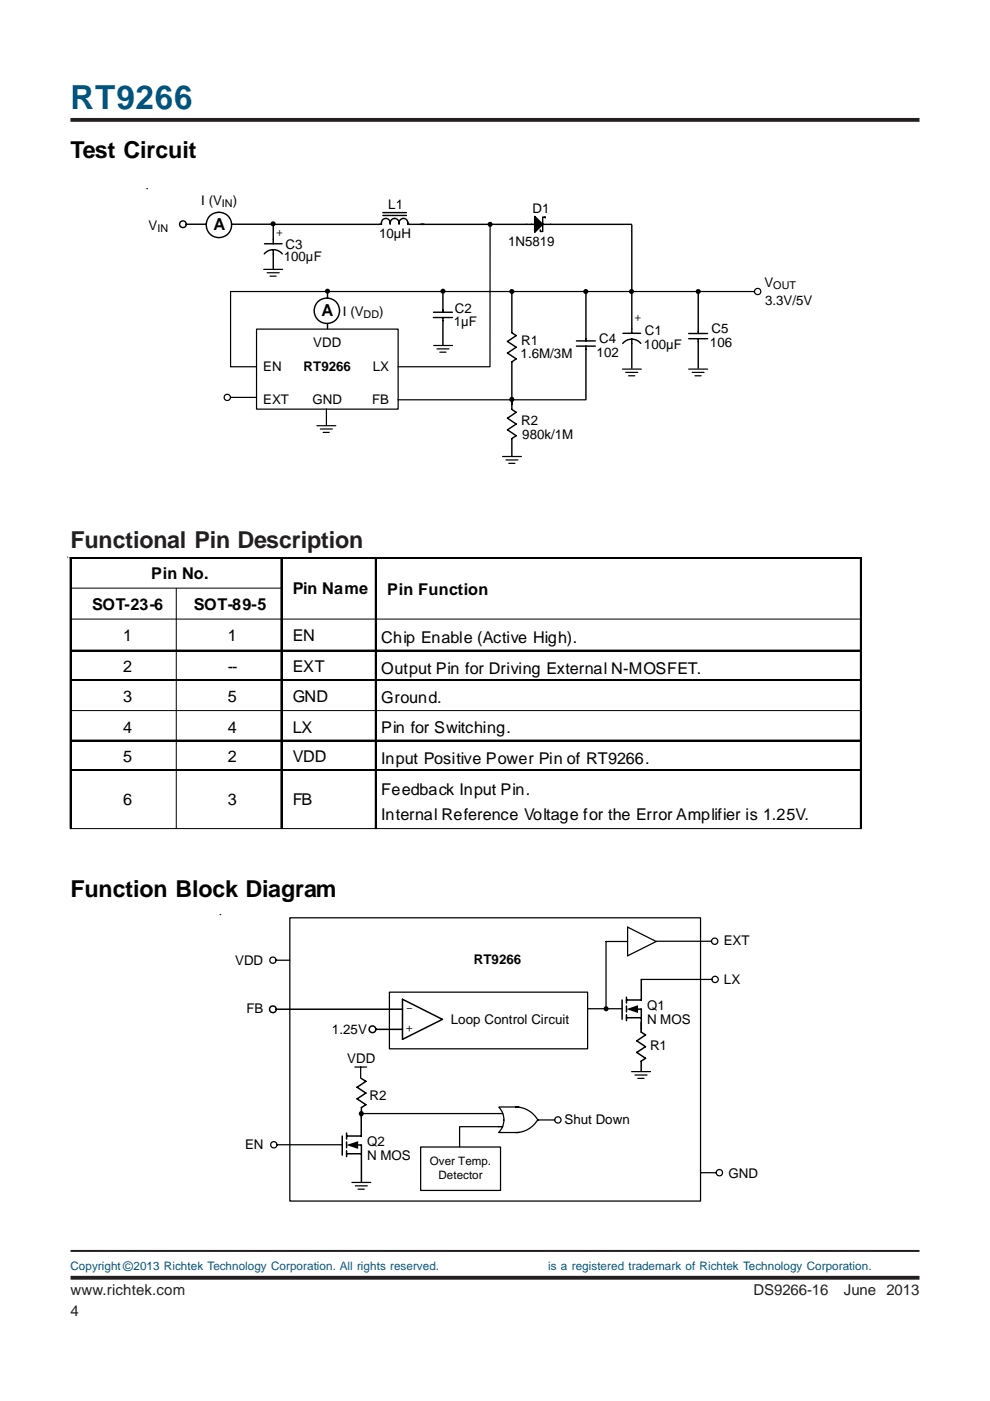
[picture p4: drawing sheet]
<svg xmlns="http://www.w3.org/2000/svg" width="210mm" height="297mm" viewBox="0 0 210 297" stroke-linecap="round" stroke-linejoin="round" font-family="sans-serif">
<path d="M14.9 25.4h180.1M15 270.9h180" fill="none" stroke="#231f20" stroke-width=".81" stroke-linecap="butt"/>
<path d="M15 265.2h180" fill="none" stroke="#231f20" stroke-width=".42"/>
<g fill="#000">
<path d="M14.9 118.1h.3v.3h-.3zM59.6 118.1h.3v.3h-.3zM79.6 118.1h.3v.3h-.3zM182.4 118.1h.3v.3h-.3zM14.9 137.8h.3v.3h-.3zM59.6 137.8h.3v.3h-.3zM79.6 137.8h.3v.3h-.3zM182.4 137.8h.3v.3h-.3zM14.9 144.1h.3v.3h-.3zM14.9 156.9h.3v.3h-.3zM59.6 144.1h.3v.3h-.3zM59.6 156.9h.3v.3h-.3z"/>
<path d="M79.6 144.1h.3v.3h-.3zM79.6 156.9h.3v.3h-.3zM182.4 144.1h.3v.3h-.3zM182.4 156.9h.3v.3h-.3zM14.9 163.2h.3v.3h-.3zM59.6 163.2h.3v.3h-.3zM79.6 163.2h.3v.3h-.3zM182.4 163.2h.3v.3h-.3z"/>
</g>
<g fill="none" stroke="#000" stroke-width=".21">
<path d="M14.2 118.1h.1M59.6 118.1v57.6M79.6 118.1v57.6M182.4 118.1v57.6M182.7 118.1h-167.8v57.6M14.9 124.7h.1M14.9 124.7h45M14.9 131.3h.1M14.9 131.3h167.8M14.9 137.8h167.8M37.4 124.7v51M59.6 124.7h.1"/>
<path d="M59.6 131.3h.1M79.6 124.7h.1M79.6 131.3h.1M79.6 124.7h.3M182.4 124.7h.1M182.4 131.3h.1M182.4 124.7h.3M14.9 144.1h167.8M14.9 150.7h.1M14.9 150.7h167.8M14.9 156.9h167.8M59.6 150.7h.1"/>
<path d="M79.6 150.7h.1M182.4 150.7h.1M14.9 163.2h167.8M14.9 175.7h.3M14.9 175.7h.1M14.9 175.7h167.8h-.3M59.6 175.7h.1M79.6 175.7h.1M182.4 175.7h.1M76.6 236.1v.4"/>
</g>
<g fill="none" stroke="#000" stroke-width=".32">
<path d="M15 118.4v19.4M15.2 118.3h44.4M59.7 118.4v19.4M59.9 118.3h19.7M79.7 118.4v19.4M79.9 118.3h102.5M182.6 118.4v19.4M15 138.1v6M15.2 138h44.4M59.7 138.1v6M59.9 138h19.7M79.7 138.1v6"/>
<path d="M79.9 138h102.5M182.6 138.1v6M15 144.4v12.5M15 157.2v6M15.2 144.2h44.4M59.7 144.4v12.5M59.7 157.2v6M59.9 144.2h19.7M79.7 144.4v12.5M79.7 157.2v6M79.9 144.2h102.5M182.6 144.4v12.5"/>
<path d="M182.6 157.2v6M15 163.5v12.2M15.2 163.3h44.4M59.7 163.5v12.2M59.9 163.3h19.7M79.7 163.5v12.2M79.9 163.3h102.5M182.6 163.5v12.2M58.6 214h26.7M79.7 218.2h5.6M85.3 211.9l8.5 4.2-8.5 4.3zM131.9 212v4.1"/>
<path d="M132.8 211.4v1.3M132.8 213.3v1.2M132.8 215.1v1.3M132.8 215.8h3.2M135.1 214h.7M136 207.7v4.3h-3.2M136 213.9l-.1 4.9 1 .6-1.9 1.3 1.9 1.2-1.9 1.2 1.9 1.3-1 .6v2M76.6 236.5v4.4h-3.1M76.6 228.7l1 .6-1.9 1.2 1.9 1.3-1.9 1.2 1.9 1.2-1 .6v2.1M72.6 240.9v4M73.5 240.2v1.3M73.5 242.1v1.2"/>
<path d="M73.5 244v1.2M73.5 244.6h3.1M75.7 242.8h.8M76.6 242.7v7.9"/>
<circle cx="57.9" cy="214" r=".71"/>
<circle cx="79" cy="218.2" r=".71"/>
</g>
<path d="M15.2 157.1h44.4M59.9 157.1h19.7M79.9 157.1h102.5" fill="none" stroke="#000" stroke-width=".31"/>
<g fill="none" stroke="#000" stroke-width=".26">
<path d="M82.6 210.4h42v12h-42zM124.6 213.9h7.3M136 207.7h15M76.6 236.1h30M97.6 238.9h9M105.8 234.8a3.8 3.8 0 0 1-.1 5.3M105.9 234.7h4.1M109.3 234.7a5.5 5.5 0 0 1 4.8 2.9M114 237.4a5.4 5.4 0 0 1-4.7 2.7M114.2 237.5h3.4M58.7 242.7h13.9M105.9 240.1h4.1"/>
<circle cx="151.6" cy="207.7" r=".66"/>
<circle cx="118.3" cy="237.4" r=".67"/>
<circle cx="58.1" cy="242.7" r=".67"/>
</g>
<g fill="#000">
<path d="M132.8 214l2.5-.9v1.7zM73.5 242.8l2.4-.9v1.7z"/>
<path d="M76.2 235.7l.4-.1 .3 .1 .2 .2-.1 .6-.4 .2a.54 .54 0 0 1-.5-.4 .54 .54 0 0 1 .1-.6z" fill-rule="evenodd"/>
</g>
<path d="M89.2 243.2h16.9v9.2h-16.9z" fill="#fff"/>
<g fill="none" stroke="#000" stroke-width=".26">
<path d="M61.5 194.6h87v60h-87zM133.1 196.6l6 3-6 3.1zM133.1 199.6h-4.6v14.3M139.2 199.6h11.6M58.5 203.6h3M75.2 226.2h2.5M76.5 226.2v2.4M97.4 238.9v4.3M133.9 227.2h4M134.6 227.9h2.6M135.2 228.6h1.3M74.6 250.7h4"/>
<path d="M75.3 251.4h2.6M75.9 252.1h1.3M89.2 243.2h16.9v9.2h-16.9zM148.5 248.6h3.4"/>
<circle cx="151.5" cy="199.6" r=".66"/>
<circle cx="57.9" cy="203.6" r=".66"/>
<circle cx="152.5" cy="248.6" r=".67"/>
</g>
<path d="M46.6 193.9h.1M128.5 213.9v.4" fill="none" stroke="#000" stroke-width=".21"/>
<circle cx="128.5" cy="213.9" r=".54" fill="#000"/>
<path d="M54.4 69.8h30v16.9h-30z" fill="#fff"/>
<g fill="none" stroke="#000" stroke-width=".26">
<path d="M55.9 57.1h4M56.6 57.8h2.6M57.2 58.6h1.3M103.9 47.7v30.1h-19.5M54.4 69.8h30v16.9h-30zM91.9 73.3h4M92.7 74h2.5M93.3 74.7h1.3M132 78.3h4M132.7 79h2.5M133.3 79.7h1.3M146 78.3h4"/>
<path d="M146.8 79h2.5M147.3 79.7h1.3M160 61.8h-111.1v16h5.5M48.9 84.3h5.5M67.2 90.3h4M67.9 91h2.6M68.5 91.7h1.3M69.2 86.7v3.4M84.4 84.8h39.8M106.6 96.8h3.9M107.3 97.5h2.5M107.9 98.2h1.3"/>
<circle cx="160.6" cy="61.8" r=".67"/>
<circle cx="48.2" cy="84.3" r=".67"/>
</g>
<g fill="none" stroke="#000" stroke-width=".3">
<path d="M39.5 47.5h4.2M56.1 51.7h3.7M57.9 52.9a2.37 2.37 0 0 1 2 .9M57.9 52.9l-.8 .2-1.1 .7M57.9 47.6v4.1M57.9 52.9v4.1M81.2 45.7h5M81.2 45.1h5M82.7 47.2a.95 .95 0 0 0-1.1-.9 .95 .95 0 0 0-.7 1.3l-31.6-.1M82.7 47.2a.94 .94 0 0 1 1-.9 .94 .94 0 0 1 .9 .9M82.7 47.2v.4M84.6 47.2a.96 .96 0 0 1 1.1-.9 .96 .96 0 0 1 .8 1.3h26.9"/>
<path d="M84.6 47.2v.4M113.4 45.9l1.7 1.7-1.7 1.7zM115.1 47.6v1.5h-.5v-.3M115.1 47.6h18.8M115.6 46.2v-.2h-.5v1.6M134 47.7v23M69.4 61.7v1.5M69.4 68.7v1M91.9 67.3h4M91.9 66.2h4M93.9 61.5v4.7M93.9 67.3v5.8"/>
<path d="M108.5 61.8v8.8l.9 .6-1.8 1.2 1.8 1.2-1.8 1.3 1.8 1.2-.9 .6v10.1l.9 .6-1.8 1.3 1.8 1.2-1.8 1.2 1.8 1.3-.9 .6v3.7M122.2 73.4h4M122.2 72.3h4M124.2 61.7v10.6M124.2 73.4v11.2M132.1 70.7h3.7M134 71.9l.4 .1a2.3 2.3 0 0 1 1.5 .8M134 71.9l-.9 .2-1.1 .7M134 71.9v6.2M146 71.8h4M146 70.7h4M148 61.7v9"/>
<path d="M148 71.8v6.3"/>
<circle cx="38.8" cy="47.5" r=".71"/>
<circle cx="46.4" cy="47.7" r="2.69"/>
<circle cx="69.3" cy="65.9" r="2.69"/>
</g>
<path d="M31.1 40h.1M57.9 47.4v.5M103.9 47.6v.4M69.4 61.7v.4M93.9 61.7v.4M108.5 61.8v.4M124.2 61.8v.4M133.9 61.8v.4M148 61.8v.4M108.5 84.7v.4" fill="none" stroke="#000" stroke-width=".21"/>
<g fill="#000">
<path d="M113.4 45.9l1.7 1.7-1.7 1.7z"/>
<circle cx="57.9" cy="47.4" r=".54"/>
<circle cx="103.9" cy="47.6" r=".54"/>
<circle cx="69.4" cy="61.7" r=".54"/>
<circle cx="93.9" cy="61.7" r=".54"/>
<circle cx="108.5" cy="61.8" r=".54"/>
<circle cx="124.2" cy="61.8" r=".54"/>
<circle cx="133.9" cy="61.8" r=".53"/>
<circle cx="148" cy="61.8" r=".54"/>
<circle cx="108.5" cy="84.7" r=".53"/>
</g>
<text font-size="7.1" fill="#00547d" x="14.9" y="23.2">RT9266</text>
<g font-size="4.9">
<text x="14.9" y="33.5">Test Circuit</text>
<text x="14.9" y="190.2">Function Block Diagram</text>
</g>
<text font-size="4.9" fill="#231f20" x="14.9" y="116.2">Functional Pin Description</text>
<g font-size="3.5">
<text x="45.3" y="48.8">A</text>
<text x="68.2" y="66.9">A</text>
</g>
<g font-size="3.4">
<text x="32.1" y="122.8">Pin No.</text>
<text x="62.1" y="125.9">Pin Name</text>
<text x="19.6" y="129.4">SOT-23-6</text>
<text x="41.1" y="129.4">SOT-89-5</text>
<text x="82.1" y="126.3">Pin Function</text>
<text x="26.1" y="136">1</text>
<text x="48.3" y="136">1</text>
<text x="62.1" y="136">EN</text>
<text x="80.8" y="136.3">Chip Enable (Active High).</text>
<text x="26.1" y="142.5">2</text>
<text x="48.3" y="142.5">--</text>
<text x="62.1" y="142.5">EXT</text>
<text x="80.8" y="142.8">Output Pin for Driving External N-MOSFET.</text>
<text x="26.1" y="148.8">3</text>
<text x="48.3" y="148.8">5</text>
<text x="62.1" y="148.8">GND</text>
<text x="80.8" y="149.1">Ground.</text>
<text x="26.1" y="155.3">4</text>
<text x="48.3" y="155.3">4</text>
<text x="62.1" y="155.3">LX</text>
<text x="80.8" y="155.3">Pin for Switching.</text>
<text x="26.1" y="161.6">5</text>
<text x="48.3" y="161.6">2</text>
<text x="62.1" y="161.6">VDD</text>
<text x="80.8" y="161.9">Input Positive Power Pin of RT9266.</text>
<text x="26.1" y="170.7">6</text>
<text x="48.3" y="170.7">3</text>
<text x="62.1" y="170.7">FB</text>
<text x="80.8" y="168.5">Feedback Input Pin.</text>
<text x="80.8" y="173.8">Internal Reference Voltage for the Error Amplifier is 1.25V.</text>
</g>
<g font-size="3.2" fill="#231f20">
<text x="14.9" y="274.5">www.richtek.com</text>
<text x="159.8" y="274.5">DS9266-16</text>
<text x="178.9" y="274.5">June 2013</text>
<text x="14.9" y="279">4</text>
</g>
<g font-size="2.8">
<text x="42.7" y="43.4">I (V</text>
<text x="49.4" y="43.4">)</text>
<text x="82.3" y="44.4">L1</text>
<text x="112.9" y="45.2">D1</text>
<text x="31.5" y="48.7">V</text>
<text x="58.5" y="48.6" transform="rotate(90 58.5 48.6)">+</text>
<text x="60.6" y="52.7">C3</text>
<text x="80.4" y="50.4">10µH</text>
<text x="107.7" y="52.1">1N5819</text>
<text x="60.2" y="55.2">100µF</text>
<text x="162.1" y="60.8">V</text>
<text x="162.2" y="64.7">3.3V/5V</text>
<text x="72.7" y="67">I (V</text>
<text x="80.4" y="67">)</text>
<text x="96.2" y="69.1">1µF</text>
<text x="96.4" y="66.4">C2</text>
<text x="134.5" y="66.6" transform="rotate(90 134.5 66.6)">+</text>
<text x="136.7" y="71.1">C1</text>
<text x="150.9" y="70.7">C5</text>
<text x="66.4" y="73.6">VDD</text>
<text x="110.4" y="76">1.6M/3M</text>
<text x="110.5" y="73.1">R1</text>
<text x="126.5" y="75.7">102</text>
<text x="127" y="72.7">C4</text>
<text x="136.5" y="74">100µF</text>
<text x="150.5" y="73.7">106</text>
<text x="55.8" y="78.6">EN</text>
<text x="64.4" y="78.6">RT9266</text>
<text x="79.1" y="78.6">LX</text>
<text x="55.8" y="85.6">EXT</text>
<text x="66.3" y="85.6">GND</text>
<text x="78.9" y="85.6">FB</text>
<text x="110.5" y="90.2">R2</text>
<text x="110.7" y="93">980k/1M</text>
<text x="153.5" y="200.4">EXT</text>
<text x="49.9" y="204.5">VDD</text>
<text x="100.5" y="204.4">RT9266</text>
<text x="153.5" y="208.6">LX</text>
<text x="52.3" y="214.9">FB</text>
<text x="86" y="214.5">-</text>
<text x="137.2" y="214.2">Q1</text>
<text x="70.4" y="219.2">1.25V</text>
<text x="86" y="218.8">+</text>
<text x="95.6" y="217.2">Loop Control Circuit</text>
<text x="137.2" y="217">N MOS</text>
<text x="73.6" y="225.3">VDD</text>
<text x="137.8" y="222.6">R1</text>
<text x="78.4" y="233.2">R2</text>
<text x="119.7" y="238.3">Shut Down</text>
<text x="52" y="243.7">EN</text>
<text x="77.8" y="245.9">N MOS</text>
<text x="77.9" y="243">Q2</text>
<text x="154.5" y="249.7">GND</text>
</g>
<text font-size="2.8" fill="#00547d" x="26.1" y="269.5">©</text>
<g font-size="2.5">
<text x="91.1" y="247">Over Temp.</text>
<text x="93" y="250">Detector</text>
</g>
<g font-size="2.5" fill="#00547d">
<text x="14.9" y="269.3">Copyright</text>
<text x="28.3" y="269.3">2013 Richtek Technology Corporation. All rights reserved.</text>
<text x="116.2" y="269.3">is a registered trademark of Richtek Technology Corporation.</text>
</g>
<g font-size="2.3">
<text x="47.1" y="43.9">IN</text>
<text x="33.4" y="49.1">IN</text>
<text x="163.9" y="61.3">OUT</text>
<text x="77.1" y="67.5">DD</text>
</g>
</svg>
